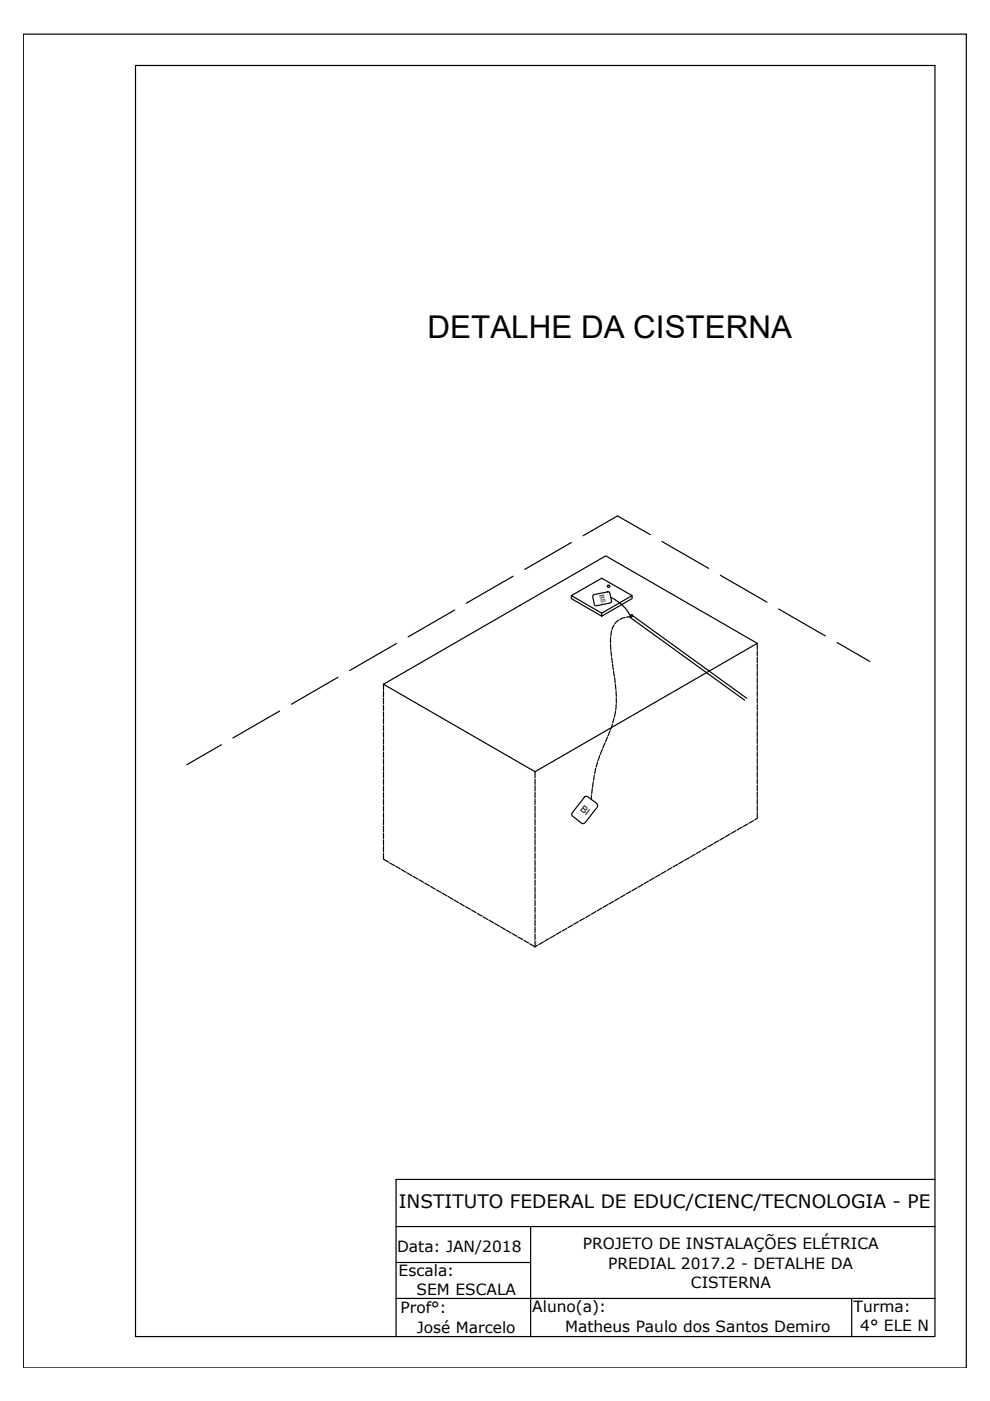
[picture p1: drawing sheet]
<svg xmlns="http://www.w3.org/2000/svg" width="210mm" height="297mm" viewBox="0 0 210 297" stroke-linecap="round" stroke-linejoin="round" font-family="sans-serif">
<!-- layer: 0 -->
<g fill="none" stroke="#000" stroke-width=".25">
<path d="M4.9 7.2h200v282.8h-200zM28.7 13.9h169.5v269.5h-169.5zM121.1 115l-9.9 5.7M137.9 113.4l-7-4-7.3 4.2M140.4 114.8l9.9 5.7M84.1 136.4l-9.9 5.8M96.4 129.3l-9.9 5.7M108.8 122.2l-9.9 5.7M121.1 126.3l6.5-3.7 6.4 3.7-6.4 3.7zM121.1 126.3v.6l6.5 3.7M125.7 126.2l.2-.1 3.2-.6 .2 .2 .3 2-.2 .1-3.1 .6-.3-.2zM127.6 130v.6"/>
<path d="M129.4 136.6l.1 1.2M129.5 126.6l2.2 1.5 1.1 1.1 1.1 1.5M129.5 135.2l-.1 1.1M129.5 138l.2 1.1M129.7 133.8l-.2 1.1M129.7 139.4l.2 1.2M130.2 132.5l-.5 1M131.2 131.4l-.8 .8M132.5 130.9l-1 .4M133.7 130.7l-.9 .2M133.9 130.7h.1M133.9 130.4h.1"/>
<path d="M133.9 130.4l-.3 .2M133.9 130.7l-.3 .2 24.3 17.6M133.9 130.4l24.4 17.6M134 126.3v.6l-6.4 3.7M152.7 122l9.9 5.7M160.6 137.7v-1.3l-32.2-18.5-47.1 27.2M160.6 136.4l-47.2 27.2v1.3M160.6 138v1.1M160.6 139.4v1.1M165.1 129.1l9.9 5.7M177.5 136.2l6.9 4.1M46.9 157.9l-7.3 4.2"/>
<path d="M59.3 150.7l-9.9 5.8M71.7 143.6l-9.9 5.7M81.3 145.1v1.2M81.3 146.6v1.1M81.3 148v1.2M81.3 149.5v1.1M81.3 150.9v1.2M81.3 152.3v1.2M81.3 153.8v1.1M81.3 155.2v1.1M81.3 156.6v1.2M81.3 158v1.2"/>
<path d="M81.3 159.5v1.1M81.3 145.1l32.1 18.5M127.7 158.9l-.4 1M128.3 157.6l-.5 1M128.8 156.3l-.4 1M129.4 154.9l-.5 1.1M129.8 153.6l-.4 1M129.9 140.8l.1 1.2M130.1 142.3l.1 1.1M130.2 152.2l-.3 1.1M130.3 143.7l.2 1.1M130.5 145.1l.1 1.1"/>
<path d="M130.5 150.8l-.2 1.1M130.6 146.5l.1 1.2M130.7 148v1.1M130.7 149.4l-.2 1.1M160.6 140.8v1.1M160.6 142.2v1.2M160.6 143.7v1.1M160.6 145.1v1.2M160.6 146.5v1.2M160.6 148v1.1M160.6 149.4v1.1M160.6 150.8v1.2"/>
<path d="M160.6 152.2v1.2M160.6 153.7v1.1M160.6 155.1v1.2M160.6 156.5v1.1M160.6 157.9v1.2M160.6 159.4v1.1M81.3 160.9v1.2M81.3 162.3v1.2M81.3 163.7v1.2M81.3 165.2v1.1M81.3 166.6v1.2M81.3 168.1v1.1"/>
<path d="M81.3 169.5v1.1M81.3 170.9v1.1M81.3 172.3v1.2M81.3 173.7v1.2M81.3 175.2v1.1M81.3 176.6v1.2M81.3 178.1v1.1M81.3 179.5v1.1M113.4 165.2v1.1M113.4 166.6v1.1M113.4 168v1.2M113.4 169.5v1.1"/>
<path d="M113.4 170.9v1.1M113.4 172.3v1.1M113.4 173.7v1.2M113.4 175.2v1.1M113.4 176.6v1.2M113.4 178v1.2M113.4 179.5v1.1M123.9 169l.3-.2 .4 .1 1.9 1.4 .2 .6-2.6 3.5-.6 .2-2.1-1.6-.2-.4zM125.4 168.6l-.1 .9M125.6 167.1l-.1 1.2M125.8 165.7l-.2 1.2M126 164.3l-.2 1.1"/>
<path d="M126.3 162.9l-.2 1.1M126.7 161.5l-.3 1.1M127.2 160.2l-.4 1.1M149.8 179.7l-.9 .6M151.1 179l-1 .5M152.3 178.3l-1 .5M153.6 177.5l-1 .6M154.8 176.8l-1 .6M156 176.1l-.9 .6M157.3 175.4l-1 .6M158.5 174.7l-.9 .6M159.8 174l-1 .5"/>
<path d="M160.6 172.3v1.2l-.6 .3M160.6 160.8v1.2M160.6 162.2v1.2M160.6 163.7v1.1M160.6 165.1v1.1M160.6 166.5v1.2M160.6 167.9v1.2M160.6 169.4v1.1M160.6 170.8v1.2M81.3 180.9v1.3l1.1 .6M82.6 183l1 .5M83.9 183.6l1 .6"/>
<path d="M85.1 184.4l1 .6M86.3 185.1l1 .6M87.6 185.8l1 .6M88.8 186.5l1 .6M90.1 187.2l.9 .6M91.3 188l1 .5M92.5 188.7l1 .5M93.8 189.4l1 .5M95 190.1l1 .6M96.3 190.8l.9 .6M97.5 191.5l1 .6M98.7 192.2l1 .6"/>
<path d="M100 193l1 .5M101.2 193.7l1 .5M102.4 194.4l1 .5M103.7 195.1l1 .6M104.9 195.8l1 .6M106.2 196.5l.9 .6M107.4 197.2l1 .6M108.6 198l1 .5M109.8 198.7l1.1 .5M111.1 199.4l1 .5M113.4 180.9v1.1M113.4 182.3v1.2"/>
<path d="M113.4 183.7v1.2M113.4 185.2v1.1M113.4 186.6v1.1M113.4 188v1.2M113.4 189.4v1.2M113.4 190.9v1.1M113.4 192.3v1.2M113.4 193.8v1.1M113.4 195.2v1.1M113.4 196.6v1.1M113.4 198v1.2M113.4 199.5v1.2"/>
<path d="M115.2 199.7l-1 .6M116.4 199l-.9 .6M117.7 198.2l-1 .6M118.9 197.5l-1 .6M120.2 196.9l-1 .5M121.4 196.1l-1 .6M122.6 195.4l-.9 .6M123.9 194.7l-1 .5M125.1 194l-1 .6M126.4 193.3l-1 .5M127.6 192.5l-1 .6M128.8 191.8l-1 .6"/>
<path d="M130.1 191.1l-1 .6M131.3 190.4l-1 .6M132.5 189.7l-.9 .5M133.8 189l-1 .5M135 188.3l-1 .5M136.3 187.5l-1 .6M137.5 186.8l-1 .6M138.7 186.1l-1 .6M140 185.4l-1 .6M141.2 184.7l-1 .6M142.4 184l-.9 .5M143.7 183.3l-1 .5"/>
<path d="M144.9 182.5l-1 .6M146.2 181.8l-1.1 .6M147.4 181.1l-1 .6M148.6 180.4l-1 .6M112.3 200.1l1.1 .6M114 200.4l-.6 .3M198.2 250.1h-114.2v33.3M84 260.1h114.2M84 267.7h28.5M84 275.3h114.2M112.5 260.1v23.3M180.6 275.3v8.1"/>
<circle cx="129" cy="124.3" r=".24"/>
</g>
<text font-size="6.7" x="90.7" y="71.8">DETALHE DA CISTERNA</text>
<text font-size="3.9" x="84.6" y="256.1">INSTITUTO FEDERAL DE EDUC/CIENC/TECNOLOGIA - PE</text>
<g font-size="3.3">
<text x="84.2" y="265.4">Data: JAN/2018</text>
<text x="123.6" y="264.8">PROJETO DE INSTALAÇÕES ELÉTRICA</text>
<text x="128.9" y="269">PREDIAL 2017.2 - DETALHE DA</text>
<text x="84.5" y="270.6">Escala:</text>
<text x="88.3" y="274.6">SEM ESCALA</text>
<text x="146.5" y="273">CISTERNA</text>
<text x="84.9" y="278.3">Prof°:</text>
<text x="112.8" y="278.3">Aluno(a):</text>
<text x="181" y="278.2">Turma:</text>
<text x="88.4" y="282.6">José Marcelo</text>
<text x="119.8" y="282.4">Matheus Paulo dos Santos Demiro</text>
<text x="182.4" y="282.2">4° ELE N</text>
</g>
<text font-size="2" x="122.9" y="171.7" transform="rotate(39 122.9 171.7)">BI</text>
<text font-size="1.3" x="127.1" y="126.2" transform="rotate(78 127.1 126.2)">BS</text>
</svg>
